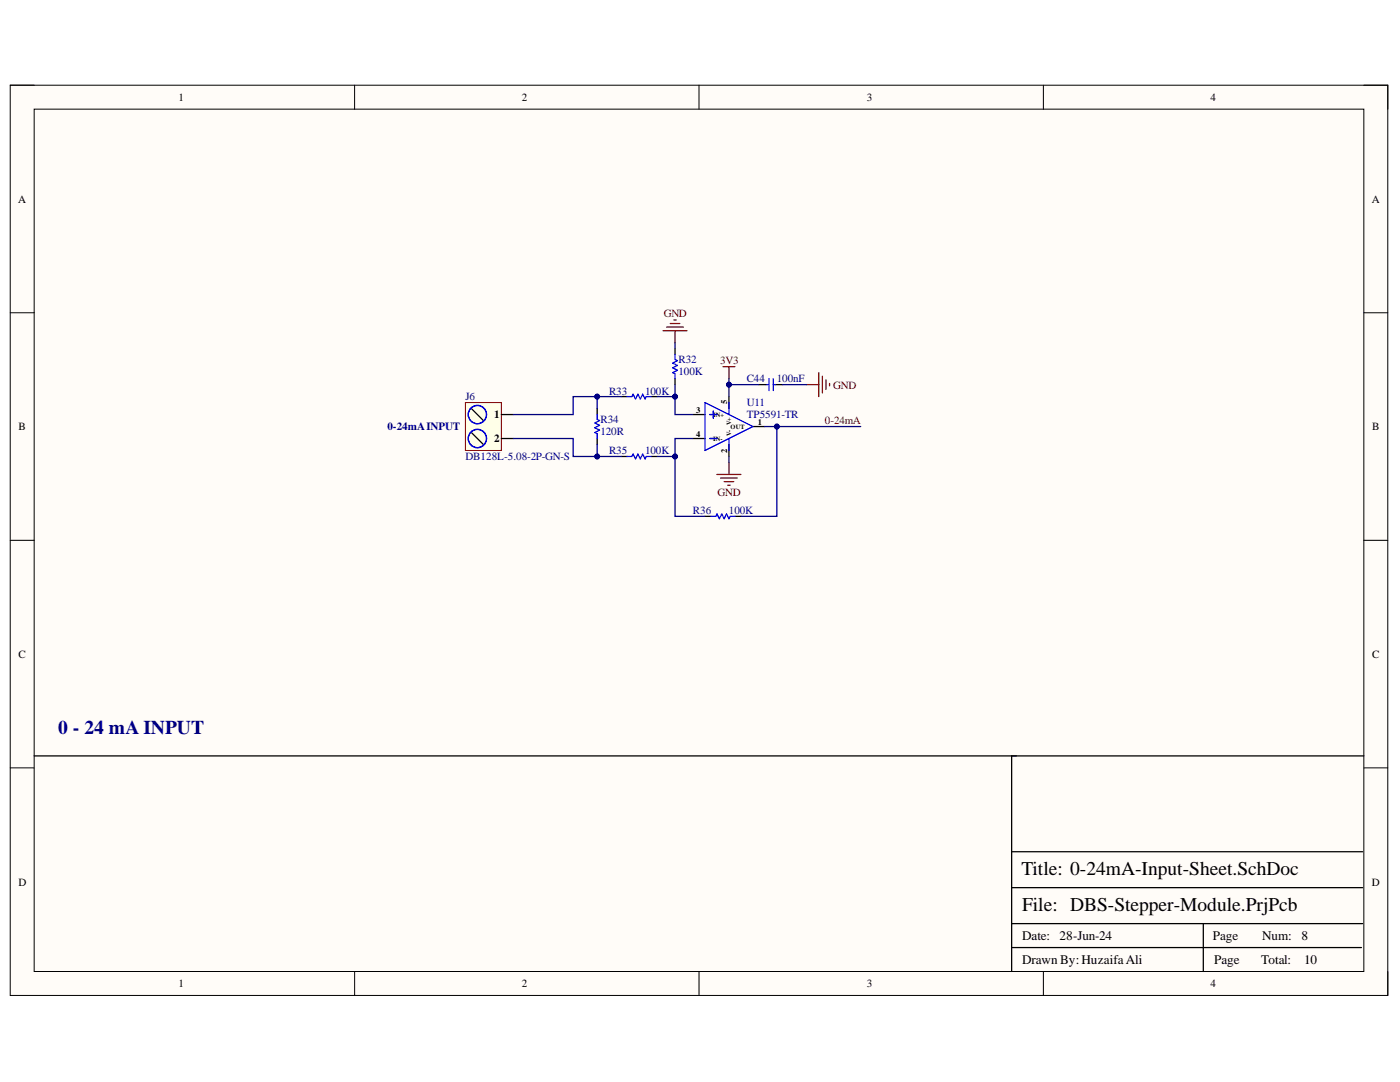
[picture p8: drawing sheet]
<svg xmlns="http://www.w3.org/2000/svg" width="279mm" height="216mm" viewBox="0 0 279 216" stroke-linecap="round" stroke-linejoin="round" font-family="sans-serif">
<path d="M2 17h275v181.6h-275z" fill-rule="evenodd" fill="#fffcf8"/>
<path d="M2 17h275v181.6h-275z" fill="none" stroke="#000" stroke-width=".2"/>
<path d="M6.8 21.8h265.4v172.1h-265.4z" fill-rule="evenodd" fill="#fffcf8"/>
<g fill="none" stroke="#000" stroke-width=".2">
<path d="M2 17h4.8M70.8 17v4.8M139.5 17v4.8M208.2 17v4.8M272.2 17h4.8v4.8M6.8 21.8h265.4v172.1h-265.4zM2 62.4h4.8M272.2 62.4h4.8M2 107.8h4.8M272.2 107.8h4.8M2 153.2h4.8M272.2 153.2h4.8"/>
<path d="M70.8 193.9v4.7M139.5 193.9v4.7M208.2 193.9v4.7M277 193.9v4.7"/>
</g>
<g fill="none" stroke="#000" stroke-width=".25">
<path d="M124 79.1h1.2M129.9 79.1h1.2M134.7 69.6v1.2M134.7 75.6v1.1M145.5 79.1v2.4M151.5 76.7h1.4M154.7 76.7h1.5M119.2 81.5v1.2M119.2 87.5v1.2M124 91.1h1.2M129.9 91.1h1.2M138.3 87.5h2.4"/>
<path d="M138.3 82.7h2.4M145.5 88.7v2.4M150.3 85.1h2.3M272.2 150.8h-70.3v43.1M201.9 177.1h70M201.9 170h70M201.9 189.1h69.8M201.9 184.3h70M240.1 184.3v9.6"/>
</g>
<g fill="none" stroke="#00f" stroke-width=".25">
<path d="M125.2 79.1h.9l.2-.4 .5 .9 .5-.9 .5 .9 .5-.9 .4 .9 .3-.5h.9M134.7 70.8v.9l.5 .3-1 .4 1 .5-1 .5 1 .5-1 .5 .5 .2v1M152.9 76.7h.5M153.5 75.6v2.3M154.3 76.7h.5M154.3 75.6v2.3M119.2 82.7v1l.5 .2-1 .5 1 .5-1 .5 1 .4-1 .5 .5 .2v1M125.2 91.1h.9l.2-.5 .5 1 .5-1 .5 1 .5-1 .4 1 .3-.5h.9M140.7 80.3l9.6 4.8-9.6 4.8zM141.7 87.5h1.4M141.7 82.7h1.4M142.4 82v1.4"/>
<path d="M145.5 80.3v2.4M145.5 87.5v2.4"/>
</g>
<g fill="none" stroke="#800000" stroke-width=".25">
<path d="M132.3 66h4.8M133 65.3h3.4M133.8 64.6h1.9M134.5 63.8h.5M134.7 66v2.4M144.3 73.2h2.4M145.5 73.2v2.4M161 76.7h2.4M163.4 74.4v4.7M164.1 75.1v3.3M164.8 75.8v1.9M165.6 76.5v.5"/>
<path d="M143.1 94.7h4.8M143.8 95.4h3.4M144.5 96.1h1.9M145.2 96.8h.5M145.5 92.3v2.4"/>
</g>
<path d="M92.9 80.3h7.2v9.6h-7.2z" fill-rule="evenodd" fill="#ffffe8"/>
<path d="M92.9 80.3h7.2v9.6h-7.2z" fill="none" stroke="#800000" stroke-width=".2"/>
<path d="M94.1 81.5l2.4 2.4M94.1 86.3l2.4 2.4M100.1 82.7h2.3M100.1 87.5h2.3" fill="none" stroke="#000" stroke-width=".25"/>
<g fill="none" stroke="#00f" stroke-width=".25">
<circle cx="95.3" cy="87.5" r="1.82"/>
<circle cx="95.3" cy="82.7" r="1.82"/>
</g>
<path d="M145.5 76.7h6" fill="none" stroke="#000080" stroke-width=".25"/>
<circle cx="145.5" cy="76.7" r=".48" fill="#000080"/>
<circle cx="145.5" cy="76.7" r=".48" fill="none" stroke="#000080" stroke-width=".2"/>
<path d="M131.1 79.1h3.6v3.6h3.6M134.7 68.4v1.2M156.2 76.7h4.8" fill="none" stroke="#000080" stroke-width=".25"/>
<circle cx="134.7" cy="79.1" r=".48" fill="#000080"/>
<circle cx="134.7" cy="79.1" r=".48" fill="none" stroke="#000080" stroke-width=".2"/>
<path d="M138.3 87.5h-3.6v3.6h-3.6" fill="none" stroke="#000080" stroke-width=".25"/>
<circle cx="134.7" cy="91.1" r=".48" fill="#000080"/>
<circle cx="134.7" cy="91.1" r=".48" fill="none" stroke="#000080" stroke-width=".2"/>
<path d="M119.2 88.7v2.4" fill="none" stroke="#000080" stroke-width=".25"/>
<circle cx="119.2" cy="91.1" r=".48" fill="#000080"/>
<circle cx="119.2" cy="91.1" r=".48" fill="none" stroke="#000080" stroke-width=".2"/>
<path d="M119.2 79.1v2.4" fill="none" stroke="#000080" stroke-width=".25"/>
<circle cx="119.2" cy="79.1" r=".48" fill="#000080"/>
<circle cx="119.2" cy="79.1" r=".48" fill="none" stroke="#000080" stroke-width=".2"/>
<path d="M134.7 76.7v2.4" fill="none" stroke="#000080" stroke-width=".25"/>
<circle cx="134.7" cy="79.1" r=".48" fill="#000080"/>
<circle cx="134.7" cy="79.1" r=".48" fill="none" stroke="#000080" stroke-width=".2"/>
<path d="M134.7 91.1v11.9h6M145.5 91.1v1.2" fill="none" stroke="#000080" stroke-width=".25"/>
<path d="M140.7 103h1.2M146.7 103h1.2" fill="none" stroke="#000" stroke-width=".25"/>
<path d="M141.9 103h.9l.3-.4 .5 .9 .4-.9 .5 .9 .5-.9 .5 .9 .2-.5h1" fill="none" stroke="#00f" stroke-width=".25"/>
<circle cx="134.7" cy="91.1" r=".48" fill="#000080"/>
<circle cx="134.7" cy="91.1" r=".48" fill="none" stroke="#000080" stroke-width=".2"/>
<path d="M155 85.1v17.9h-7.1" fill="none" stroke="#000080" stroke-width=".25"/>
<circle cx="155" cy="85.1" r=".48" fill="#000080"/>
<circle cx="155" cy="85.1" r=".48" fill="none" stroke="#000080" stroke-width=".2"/>
<path d="M6.8 150.8h196.1" fill="none" stroke="#000" stroke-width=".25"/>
<path d="M102.4 87.5h12v3.6h9.6" fill="none" stroke="#000080" stroke-width=".25"/>
<circle cx="119.2" cy="91.1" r=".48" fill="#000080"/>
<circle cx="119.2" cy="91.1" r=".48" fill="none" stroke="#000080" stroke-width=".2"/>
<path d="M124 79.1h-9.6v3.6h-12" fill="none" stroke="#000080" stroke-width=".25"/>
<circle cx="119.2" cy="79.1" r=".48" fill="#000080"/>
<circle cx="119.2" cy="79.1" r=".48" fill="none" stroke="#000080" stroke-width=".2"/>
<path d="M152.6 85.1h19.2" fill="none" stroke="#000080" stroke-width=".25"/>
<circle cx="155" cy="85.1" r=".48" fill="#000080"/>
<circle cx="155" cy="85.1" r=".48" fill="none" stroke="#000080" stroke-width=".2"/>
<path d="M145.5 75.6v3.5" fill="none" stroke="#000080" stroke-width=".25"/>
<circle cx="145.5" cy="76.7" r=".48" fill="#000080"/>
<circle cx="145.5" cy="76.7" r=".48" fill="none" stroke="#000080" stroke-width=".2"/>
<text font-size="3.9" fill="#000080" x="11.6" y="146.5">0 - 24 mA INPUT</text>
<g font-size="3.9">
<text x="203.8" y="174.6">Title: 0-24mA-Input-Sheet.SchDoc</text>
<text x="204" y="181.8">File: DBS-Stepper-Module.PrjPcb</text>
</g>
<g font-size="2.6">
<text x="204" y="187.6">Date:</text>
<text x="211.5" y="187.6">28-Jun-24</text>
<text x="242.1" y="187.6">Page</text>
<text x="251.9" y="187.6">Num:</text>
<text x="259.7" y="187.6">8</text>
<text x="204" y="192.4">Drawn By: HuzaifaAli</text>
<text x="242.3" y="192.4">Page</text>
<text x="251.7" y="192.4">Total:</text>
<text x="260.3" y="192.4">10</text>
</g>
<g font-size="2.2">
<text x="35.6" y="20.1">1</text>
<text x="104.1" y="20.1">2</text>
<text x="173" y="20.1">3</text>
<text x="241.6" y="20.1">4</text>
<text x="3.6" y="40.4">A</text>
<text x="273.8" y="40.4">A</text>
<text x="98.6" y="83.5">1</text>
<text x="3.7" y="85.8">B</text>
<text x="98.6" y="88.3">2</text>
<text x="273.9" y="85.8">B</text>
<text x="3.7" y="131.3">C</text>
<text x="273.9" y="131.3">C</text>
<text x="3.7" y="176.7">D</text>
<text x="273.8" y="176.7">D</text>
<text x="35.6" y="197">1</text>
<text x="104.1" y="197">2</text>
<text x="173" y="197">3</text>
<text x="241.6" y="197">4</text>
</g>
<g font-size="2.2" fill="#800000">
<text x="132.5" y="63.2">GND</text>
<text x="143.7" y="72.7">3V3</text>
<text x="166.3" y="77.5">GND</text>
<text x="164.6" y="84.6">0-24mA</text>
<text x="143.2" y="99">GND</text>
</g>
<g font-size="2.2" fill="#000080">
<text x="135.4" y="72.5">R32</text>
<text x="135.4" y="74.8">100K</text>
<text x="149" y="76.3">C44</text>
<text x="155" y="76.3">100nF</text>
<text x="92.9" y="79.9">J6</text>
<text x="121.5" y="78.7">R33</text>
<text x="128.7" y="78.7">100K</text>
<text x="149" y="81.1">U11</text>
<text x="149" y="83.5">TP5591-TR</text>
<text x="77.3" y="85.8">0-24mAINPUT</text>
<text x="119.9" y="84.5">R34</text>
<text x="119.9" y="86.8">120R</text>
<text x="92.9" y="91.8">DB128L-5.08-2P-GN-S</text>
<text x="121.5" y="90.7">R35</text>
<text x="128.7" y="90.7">100K</text>
<text x="138.3" y="102.6">R36</text>
<text x="145.5" y="102.6">100K</text>
</g>
<g font-size="1.7">
<text x="139" y="82.4">3</text>
<text x="145.1" y="80.6" transform="rotate(-90 145.1 80.6)">5</text>
<text x="139" y="87.2">4</text>
<text x="151.2" y="84.7">1</text>
<text x="145.1" y="90.4" transform="rotate(-90 145.1 90.4)">2</text>
</g>
<g font-size="1.3">
<text x="142.4" y="83.2">IN+</text>
<text x="142.4" y="87.9">IN-</text>
<text x="145.8" y="85.6">OUT</text>
<text x="145.9" y="87" transform="rotate(-90 145.9 87)">V-</text>
<text x="145.9" y="84.8" transform="rotate(-90 145.9 84.8)">V+</text>
</g>
</svg>
